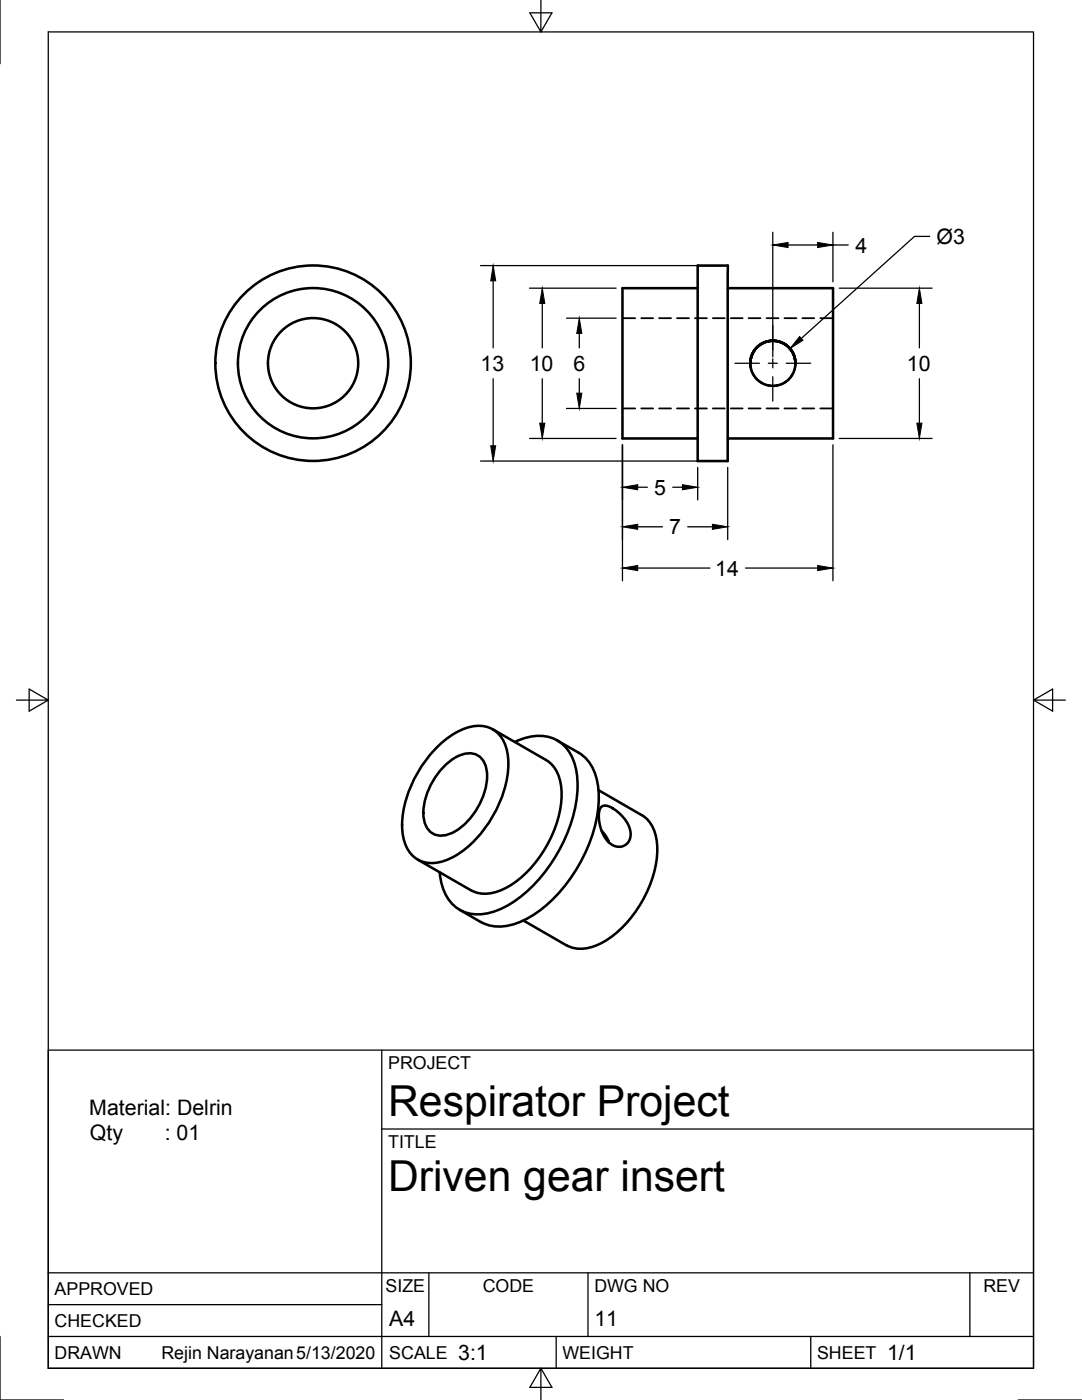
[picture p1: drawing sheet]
<svg xmlns="http://www.w3.org/2000/svg" width="216mm" height="279mm" viewBox="0 0 216 279" stroke-linecap="round" stroke-linejoin="round" font-family="sans-serif">
<!-- layer: Visible -->
<g fill="none" stroke="#000" stroke-width=".51">
<path d="M139.2 57.5h-15v30h15M139.2 53h6v39h-6zM145.2 57.5h21v30h-21M151.2 69.2l-1 1.3-.4 1-.1 1 .1-.9a4.5 4.5 0 0 1 4.4-3.6l-1.6 .3zM154.2 68l1.9 .4 1.4 1.1 1 1.6 .2 1.4-.1-1.2-.3-.7-1-1.3-1.3-.9zM158.7 72.5l-.1-.8a4.5 4.5 0 0 0-4.4-3.7 4.5 4.5 0 0 1 4 6.6 4.5 4.5 0 0 1-7.7 .4 4.5 4.5 0 0 1 3.3-7h.4a4.5 4.5 0 0 0-4.5 4.5M87.5 148.8a13 13 0 0 1 8-4 5.7 5.7 0 0 1 5.7 5 19.8 19.8 0 0 1-3.3 13.8 19.2 19.2 0 0 1-9.5 8.3 5.8 5.8 0 0 1-7.9-4.6 19.8 19.8 0 0 1 3.2-13.8 24.1 24.1 0 0 1 3.8-4.7zM88.4 153.2a7.6 7.6 0 0 1 5.9-2.8 3.6 3.6 0 0 1 2.8 3.4 13.5 13.5 0 0 1-7.2 12.6 3.6 3.6 0 0 1-5.4-3.1 13.5 13.5 0 0 1 3.9-10.1zM98.3 145.5l10.6 6.2a6.9 6.9 0 0 1 3.1 5.5 22.3 22.3 0 0 1-6 15.9 13.9 13.9 0 0 1-9.1 5.3l-2-.3-.9-.4M102.7 148.1a9.2 9.2 0 0 1 8.6-.3 9.1 9.1 0 0 1 3.9 7.7 29.4 29.4 0 0 1-7.3 19.6 21 21 0 0 1-10.2 7.1 7.3 7.3 0 0 1-9.4-5.2l-.6-2.9M111.2 147.8l4.2 2.4a8.9 8.9 0 0 1 4 7.4 28.2 28.2 0 0 1-6.1 18.4 23.3 23.3 0 0 1-10.2 8.3 8.4 8.4 0 0 1-7.1-.3M119.4 157.7l8.6 5"/>
<path d="M83.4 171.6l10.6 6.1M119.9 161.1a2.01 2.01 0 0 1 2.6 .4 6.5 6.5 0 0 1 3.3 5.3 2.44 2.44 0 0 1-1.8 2.2 2.44 2.44 0 0 1-2.6-.9 7.3 7.3 0 0 1-1.6-6.8zM120.1 165.8a5.5 5.5 0 0 1 1.4 2.3M121.4 167.9h-.1M128 162.7a6.9 6.9 0 0 1 3.1 5.5 22.3 22.3 0 0 1-6 15.9 13.9 13.9 0 0 1-9.1 5.2l-2-.2-.9-.5M91.7 181.6l4.2 2.4M104.4 183.7l8.7 5"/>
<circle cx="62.5" cy="72.5" r="9"/>
<circle cx="62.5" cy="72.5" r="15"/>
<circle cx="62.5" cy="72.5" r="19.5"/>
</g>
<!-- layer: Hidden -->
<g fill="none" stroke="#000" stroke-width=".36">
<path d="M124.2 63.5h2.5M128 63.5h2.3M131.5 63.5h2.4M135.1 63.5h2.4M138.7 63.5h2.4M142.2 63.5h2.4M145.8 63.5h2.4M149.4 63.5h2.4M149.7 72.5a4.4 4.4 0 0 0 .9 2.7M149.8 73.5l-.1-1 .2 1.2M150.2 74.6l.8 1 .8 .7M150.3 74.8l.9 1 .9 .7"/>
<path d="M151.5 76.1l.8 .5 1.4 .4M152.9 76.8l1 .2 1.4-.1M153 63.5h2.3M155.5 76.8l-1.1 .2-1.2-.1M156.5 63.5h2.4M157 76l-.9 .6-1.2 .4M158.1 74.8l-.8 1-.9 .7M158.2 74.6l-.7 .9-.9 .8M158.7 72.5l-.1 1M158.7 72.5l-.2 1.5-.7 1.2M158.7 72.5l-.2 1.2M160.1 63.5h2.4"/>
<path d="M163.7 63.5h2.5M124.2 81.5h2.5M128 81.5h2.3M131.5 81.5h2.4M135.1 81.5h2.4M138.7 81.5h2.4M142.2 81.5h2.4M145.8 81.5h2.4M149.4 81.5h2.4M153 81.5h2.3M156.5 81.5h2.4M160.1 81.5h2.4"/>
<path d="M163.7 81.5h2.5"/>
</g>
<g fill="#000">
<circle cx="149.7" cy="72.5" r=".18"/>
<circle cx="158.7" cy="72.5" r=".18"/>
</g>
<!-- layer: Border -->
<path d="M0 0v12.7M9.6 6.4h196.6v266.7h-196.6zM107.9 0v6.4l-2.2-3.8h4.4l-2.2 3.8M3.3 139.7h6.3l-3.8-2.2v4.4l3.8-2.2M206.2 139.7l3.8 2.2v-4.4l-3.8 2.2h6.4M0 266.7v12.7h12.7M107.9 273.1l2.2 3.8h-4.4l2.2-3.8v6.3M203.2 279.4h12.7" fill="none" stroke="#000" stroke-width=".25"/>
<!-- layer: Titleblock -->
<path d="M9.6 209.6h196.6v63.5h-196.6zM76.2 209.6v63.5M76.2 225.3h130M9.6 254h196.6M85.6 254v12.7M117.3 254v12.7M193.5 254v12.7M9.6 266.7h196.6M9.6 260.4h66.6M111 266.7v6.4M161.8 266.7v6.4" fill="none" stroke="#000" stroke-width=".25"/>
<!-- layer: Dimensions -->
<g fill="none" stroke="#000" stroke-width=".25">
<path d="M95.9 53h48M98.4 56v13.4M105.7 57.5h17.2M154.2 46.4v24.8M157.2 48.9h6M166.2 46.4v9.8M166.2 48.9h3M167.5 57.5h18.5M98.4 75.6v13.4M108.2 60.6v8.8M108.2 75.6v8.9M113.1 63.5h9.8"/>
<path d="M115.6 66.5v2.9M115.6 75.6v2.9M183.5 60.6v8.8M183.5 75.6v8.9M95.9 92h48M105.7 87.5h17.2M113.1 81.5h9.8M124.2 88.8v27.1M127.3 97.2h1.9M134.2 97.2h2M139.2 93.3v6.5M145.2 93.3v14.4"/>
<path d="M166.2 88.8v27.1M167.5 87.5h18.5M127.3 113.4h14.3M127.3 105.1h4.9M137.2 105.1h5M148.8 113.4h14.4"/>
</g>
<g fill="#000" stroke="#000" stroke-width=".2">
<path d="M98.4 53l.5 3h-1zM154.2 48.9l3-.5v1zM163.2 48.4l3 .5-3 .5zM108.2 57.5l.5 3.1h-1zM115.6 63.5l.5 3h-1zM115.1 78.5h1l-.5 3zM183.5 57.5l.5 3.1h-1.1zM97.9 89h1l-.5 3zM107.7 84.5h1l-.5 3zM124.2 97.2l3.1-.5v1zM136.2 96.7l3 .5-3 .5zM182.9 84.5h1.1l-.5 3z"/>
<path d="M124.2 113.4l3.1-.5v1zM124.2 105.1l3.1-.5v1zM142.2 104.6l3 .5-3 .5zM163.2 112.9l3 .5-3 .5z"/>
</g>
<!-- layer: Center Lines -->
<path d="M146.7 72.5h4.8M153.3 72.5h1.8M154.2 65v4.8M154.2 71.6v1.8M154.2 75.2v4.9M156.9 72.5h4.9" fill="none" stroke="#000" stroke-width=".25"/>
<!-- layer: Annotations -->
<path d="M159.6 67.2l.6 .7-2.6 1.7z" fill="#000" stroke="#000" stroke-width=".2"/>
<path d="M185.5 47.2h-3l-22.6 20.3" fill="none" stroke="#000" stroke-width=".25"/>
<g font-size="8.5">
<text x="77.4" y="222.8">Respirator Project</text>
<text x="77.4" y="237.8">Driven gear insert</text>
</g>
<g font-size="4.3">
<text x="170.7" y="50.4">4</text>
<text x="186.9" y="48.7">Ø3</text>
<text x="95.9" y="74">13</text>
<text x="105.7" y="74">10</text>
<text x="114.4" y="74">6</text>
<text x="181" y="74">10</text>
<text x="130.5" y="98.7">5</text>
<text x="133.5" y="106.7">7</text>
<text x="142.7" y="114.9">14</text>
<text x="17.8" y="222.5">Material: Delrin</text>
<text x="17.9" y="227.6">Qty</text>
<text x="32.9" y="227.6">: 01</text>
<text x="77.7" y="264.5">A4</text>
<text x="118.6" y="264.5">11</text>
<text x="91.4" y="271.4">3:1</text>
<text x="177" y="271.4">1/1</text>
</g>
<g font-size="3.5">
<text x="77.4" y="213.4">PROJECT</text>
<text x="77.4" y="229.1">TITLE</text>
<text x="76.9" y="257.8">SIZE</text>
<text x="96.3" y="257.8">CODE</text>
<text x="118.6" y="257.8">DWG NO</text>
<text x="196.2" y="257.8">REV</text>
<text x="10.9" y="258.5">APPROVED</text>
<text x="10.9" y="264.8">CHECKED</text>
<text x="10.9" y="271.2">DRAWN</text>
<text x="32.2" y="271.2">Rejin Narayanan5/13/2020</text>
<text x="77.7" y="271.2">SCALE</text>
<text x="112.2" y="271.2">WEIGHT</text>
<text x="163" y="271.2">SHEET</text>
</g>
</svg>
